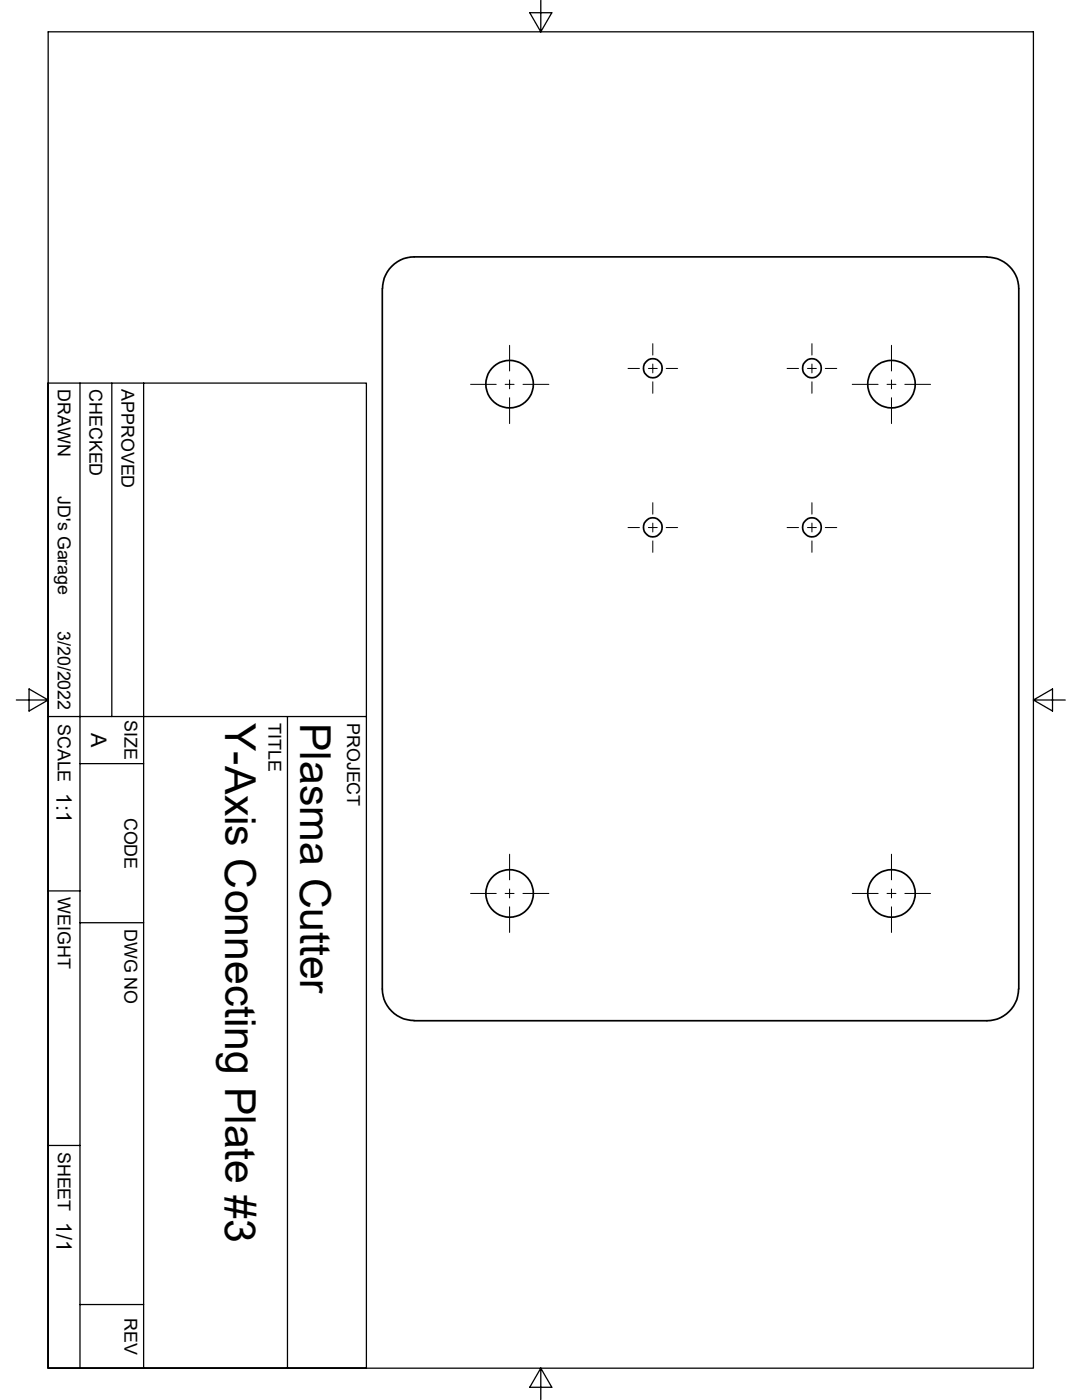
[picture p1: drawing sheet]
<svg xmlns="http://www.w3.org/2000/svg" width="216mm" height="279mm" viewBox="0 0 216 279" stroke-linecap="round" stroke-linejoin="round" font-family="sans-serif">
<g fill="none" stroke="#000" stroke-width=".34">
<path d="M76.3 57.6v139.8a6.4 6.4 0 0 0 6.3 6.3M196.9 51.3a6.4 6.4 0 0 1 6.4 6.3v139.8M196.9 51.3h-114.3a6.4 6.4 0 0 0-6.3 6.3M203.2 197.4a6.4 6.4 0 0 1-6.3 6.3h-114.3"/>
<circle cx="101.7" cy="76.7" r="4.7"/>
<circle cx="130.2" cy="73.5" r="1.88"/>
<circle cx="162" cy="73.5" r="1.88"/>
<circle cx="177.9" cy="76.7" r="4.7"/>
<circle cx="130.2" cy="105.2" r="1.88"/>
<circle cx="162" cy="105.2" r="1.88"/>
<circle cx="101.7" cy="178.3" r="4.7"/>
<circle cx="177.9" cy="178.3" r="4.7"/>
</g>
<g fill="none" stroke="#000" stroke-width=".25">
<path d="M9.6 6.4h196.6v266.6h-196.6zM107.9 0v6.4l2.2-3.9h-4.4l2.2 3.9M9.6 76.5h63.5v196.5h-63.5zM16 76.5v196.5M22.3 76.5v66.5M28.7 76.5v196.5M3.3 139.7h6.3l-3.8 2.2v-4.4l3.8 2.2M206.2 139.7l3.8-2.2v4.4l-3.8-2.2h6.4M9.6 143h63.5M16 152.4h12.7M57.4 143v130M9.6 177.8h6.4"/>
<path d="M16 184.1h12.7M9.6 228.6h6.4M16 260.3h12.7M107.9 273l-2.2 3.9h4.4l-2.2-3.9v6.4"/>
</g>
<g fill="none" stroke="#000" stroke-width=".2">
<path d="M93.9 76.7h5.1M100.8 76.7h1.8M101.7 68.9v5.1M101.7 75.8v1.8M101.7 79.4v5.1M104.4 76.7h5.1M125.3 73.5h2.3M129.4 73.5h1.7M130.3 68.6v2.3M130.3 72.6v1.8M130.3 76.2v2.3M132.9 73.5h2.3"/>
<path d="M157.1 73.5h2.2M161.1 73.5h1.8M162 68.6v2.3M162 72.6v1.8M162 76.2v2.3M164.7 73.5h2.3M170.1 76.7h5.1M177 76.7h1.8M177.9 68.9v5.1M177.9 75.8v1.8M177.9 79.4v5.1M180.6 76.7h5.1"/>
<path d="M125.3 105.3h2.3M129.4 105.3h1.7M130.3 100.3v2.3M130.3 104.4v1.8M130.3 107.9v2.3M132.9 105.3h2.3M157.1 105.3h2.2M161.1 105.3h1.8M162 100.3v2.3M162 104.4v1.8M162 107.9v2.3M164.7 105.3h2.3"/>
<path d="M93.9 178.3h5.1M100.8 178.3h1.8M101.7 170.5v5.1M101.7 177.4v1.8M104.4 178.3h5.1M170.1 178.3h5.1M177 178.3h1.8M177.9 170.5v5.1M177.9 177.4v1.8M180.6 178.3h5.1M101.7 181v5.1M177.9 181v5.1"/>
</g>
<g font-size="8.5">
<text x="44.9" y="144.3" transform="rotate(90 44.9 144.3)">Y-Axis Connecting Plate #3</text>
<text x="59.9" y="144.3" transform="rotate(90 59.9 144.3)">Plasma Cutter</text>
</g>
<g font-size="4.3">
<text x="18.2" y="146.3" transform="rotate(90 18.2 146.3)">A</text>
<text x="11.3" y="158.2" transform="rotate(90 11.3 158.2)">1:1</text>
<text x="11.3" y="243.8" transform="rotate(90 11.3 243.8)">1/1</text>
</g>
<g font-size="3.6">
<text x="11.5" y="77.7" transform="rotate(90 11.5 77.7)">DRAWN</text>
<text x="17.9" y="77.7" transform="rotate(90 17.9 77.7)">CHECKED</text>
<text x="24.2" y="77.7" transform="rotate(90 24.2 77.7)">APPROVED</text>
<text x="11.5" y="99" transform="rotate(90 11.5 99)">JD's Garage</text>
<text x="11.5" y="125.9" transform="rotate(90 11.5 125.9)">3/20/2022</text>
<text x="24.9" y="143.8" transform="rotate(90 24.9 143.8)">SIZE</text>
<text x="11.5" y="144.5" transform="rotate(90 11.5 144.5)">SCALE</text>
<text x="53.6" y="144.3" transform="rotate(90 53.6 144.3)">TITLE</text>
<text x="69.3" y="144.3" transform="rotate(90 69.3 144.3)">PROJECT</text>
<text x="24.9" y="163.2" transform="rotate(90 24.9 163.2)">CODE</text>
<text x="11.5" y="179.1" transform="rotate(90 11.5 179.1)">WEIGHT</text>
<text x="24.9" y="185.4" transform="rotate(90 24.9 185.4)">DWG NO</text>
<text x="11.5" y="229.9" transform="rotate(90 11.5 229.9)">SHEET</text>
<text x="24.9" y="263" transform="rotate(90 24.9 263)">REV</text>
</g>
</svg>
